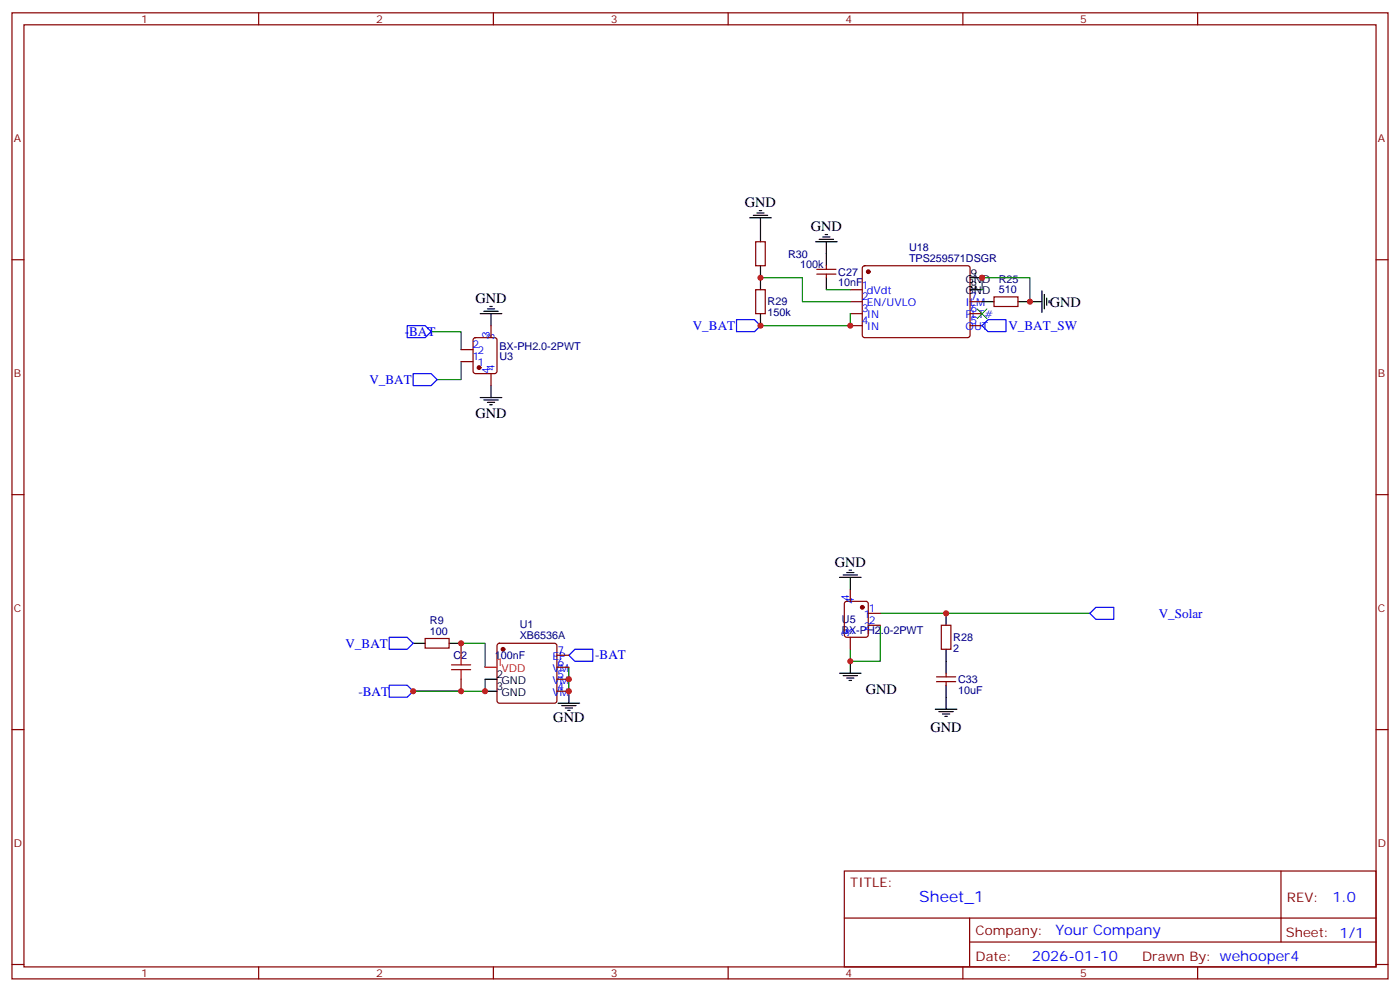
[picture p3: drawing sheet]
<svg xmlns="http://www.w3.org/2000/svg" width="412mm" height="292mm" viewBox="0 0 412 292" stroke-linecap="round" stroke-linejoin="round" font-family="sans-serif">
<g fill="none" stroke="#870000" stroke-width=".35">
<path d="M3.5 3.8h405.4v284.3h-405.4zM7.1 7.3h398.2v277.3h-398.2zM76.2 3.8v3.5M145.3 3.8v3.5M214.5 3.8v3.5M283.6 3.8v3.5M352.8 3.8v3.5M3.5 76.4h3.6M222.6 71.2h2.8v7h-2.8zM240.6 79.3h5.6M243.4 78.2v1.1M254.2 78.4l.5-.2 30.6 .1 .5 .6-.1 20-.7 .5-30.6-.1-.4-.6v-19.8z"/>
<path d="M405.3 76.4h3.6M139.6 99.6l.5-.2h5.6l.6 .4 .1 9.5-.5 .6-5.8 .1-.7-.5-.1-9.4zM144.6 95.8v3.6M222.6 85.3h2.8v7h-2.8zM240.6 80.7h5.6M243.4 80.7v1M250.5 85.3h3.5M250.5 88.8h3.5M250.5 92.3h3.5M250.5 95.8h3.5M285.8 88.8h3.5M285.8 92.3h3.5"/>
<path d="M285.8 95.8h3.5M292.8 87.4h7.1v2.8h-7.1zM135.8 106.4h3.5M135.8 102.9h3.5M144.6 110v3.5M3.5 145.6h3.6M405.3 145.6h3.6M248.9 177.2l.5-.2h5.7l.6 .4 .1 9.5-.5 .6-5.9 .1-.6-.5-.1-9.4zM250.5 173.5v3.5M125.2 187.9h7.1v2.8h-7.1zM135.8 189.3v3.6M135.8 199.9v3.5"/>
<path d="M146.6 189.5l.5-.2h16.2l.5 .2 .2 .5v16.3l-.2 .5-.5 .2h-16.2l-.5-.3-.2-.4v-16.3zM164 199.9h3.6M164 196.4h3.6M164 192.9h3.6M250.5 187.6v3.5M255.8 180.5h3.5M255.8 184h3.5M275.9 199.2h5.6M277.3 184h2.8v7.1h-2.8zM278.7 198.2v1M3.5 214.7h3.6M164 203.4h3.6"/>
<path d="M275.9 200.6h5.6M278.7 200.6v1.1M405.3 214.7h3.6M248.7 256.4h156.6v28.2h-156.6zM377.3 256.4v20.9M248.7 270.2h156.5M285.6 277.3h119.6M285.6 270.2v14.1M3.5 283.9h3.6M76.2 284.6v3.5M145.3 284.6v3.5M214.5 284.6v3.5"/>
<path d="M283.6 284.6v3.5M352.8 284.6v3.5M405.3 283.9h3.6"/>
</g>
<g fill="#870000" stroke="#870000" stroke-width=".35">
<circle cx="255.8" cy="80" r=".53"/>
<circle cx="141.1" cy="108.2" r=".53"/>
<circle cx="254" cy="178.8" r=".53"/>
<circle cx="148.2" cy="191.1" r=".53"/>
</g>
<g fill="none" stroke="#000" stroke-width=".35">
<path d="M220.8 64.1h6.4M221.9 63.4h4.2M223 62.7h2.1M223.7 62h.7M224 64.1v7.1M224 78.2v7.1M240.2 71.2h6.4M241.3 70.4h4.2M242.4 69.7h2.1M243.1 69h.7M243.4 71.2v7M141.5 92.3h6.3"/>
<path d="M142.5 91.6h4.3M143.6 90.9h2.1M144.3 90.2h.7M144.6 92.3v3.5M224 92.3v3.5M243.4 81.7v3.6M285.8 85.3h3.5M285.8 81.7h3.5M289.3 88.8h3.5M299.9 88.8h7M306.9 85.6v6.4M307.6 86.7v4.2"/>
<path d="M308.3 87.7v2.2M309 88.4v.7M141.5 117h6.3M142.5 117.7h4.3M143.6 118.4h2.1M144.3 119.1h.7M144.6 113.5v3.5M247.3 169.9h6.3M248.4 169.2h4.2M249.4 168.5h2.1M250.1 167.8h.7M250.5 169.9v3.6"/>
<path d="M121.7 189.3h3.5M132.3 189.3h3.5M142.9 199.9h3.5M247.3 198.2h6.3M248.4 198.9h4.2M249.4 199.6h2.1M250.5 194.6v3.6M278.7 180.5v3.5M278.7 191.1v7.1M142.9 203.4h3.5M164.4 207h6.3M165.5 207.7h4.2"/>
<path d="M166.5 208.4h2.1M167.2 209.1h.7M167.6 203.4v3.6M250.1 200.3h.7M275.5 208.7h6.4M276.6 209.4h4.2M277.6 210.1h2.2M278.3 210.9h.7M278.7 201.7v7"/>
</g>
<path d="M127 97.6h8.8v5.3M224 81.7h12.4v7.1h14.1M243.4 85.3h7.1M250.5 92.3v3.5h-26.5M289.3 85.3v-3.6h14.1v7.1M135.8 106.4v5.3h-7M135.8 189.3h7.1v7.1M142.9 199.9v3.5h-21.2h14.1M167.6 196.4v7M259.3 184v10.6h-8.8v-3.5M259.3 180.5h61.7" fill="none" stroke="#008700" stroke-width=".35"/>
<path d="M119.9 95.8h5.3l1.8 1.8-1.8 1.8h-5.3zM217 94.1h5.2l1.8 1.7-1.8 1.8h-5.2zM291 94.1h5.3v3.5h-5.3l-1.7-1.8zM121.7 110h5.3l1.8 1.7-1.8 1.8h-5.3zM322.8 178.8h5.3v3.5h-5.3l-1.8-1.8zM114.7 187.6h5.2l1.8 1.7-1.8 1.8h-5.2zM167.6 192.9l1.7-1.8h5.3v3.5h-5.3zM114.7 201.7h5.2l1.8 1.7-1.8 1.8h-5.2z" fill="none" stroke="#00f" stroke-width=".35"/>
<path d="M142.9 196.4h3.5" fill="none" stroke="#f00" stroke-width=".35"/>
<path d="M133 197.1h5.6M133 195.7h5.6M135.8 192.9v2.8M135.8 197.1v2.8" fill="none" stroke="#a10000" stroke-width=".35"/>
<path d="M287.9 90.9l2.8 2.8M290.7 90.9l-2.8 2.8" fill="none" stroke="#3c3" stroke-width=".35"/>
<g fill="#c00">
<circle cx="250.5" cy="194.6" r=".88"/>
<circle cx="135.8" cy="189.3" r=".88"/>
<circle cx="167.6" cy="199.9" r=".88"/>
<circle cx="167.6" cy="203.4" r=".88"/>
<circle cx="121.7" cy="203.4" r=".88"/>
<circle cx="142.9" cy="203.4" r=".88"/>
<circle cx="135.8" cy="203.4" r=".88"/>
<circle cx="278.7" cy="180.5" r=".88"/>
<circle cx="289.3" cy="81.7" r=".88"/>
<circle cx="303.4" cy="88.8" r=".88"/>
<circle cx="224" cy="81.7" r=".88"/>
<circle cx="250.5" cy="95.8" r=".88"/>
<circle cx="224" cy="95.8" r=".88"/>
</g>
<text font-size="4.6" fill="#00f" x="270.8" y="265.4">Sheet_1</text>
<g font-size="4.2">
<text x="219.4" y="61">GND</text>
<text x="238.8" y="68">GND</text>
<text x="140.1" y="89.2">GND</text>
<text x="309.2" y="90.2">GND</text>
<text x="140.1" y="123.1">GND</text>
<text x="245.9" y="166.8">GND</text>
<text x="255.1" y="204.3">GND</text>
<text x="163" y="212.6">GND</text>
<text x="274.1" y="215.5">GND</text>
</g>
<g font-size="4.2" fill="#00f">
<text x="392.5" y="265.6">1.0</text>
<text x="310.9" y="275.2">Your Company</text>
<text x="304" y="283">2026-01-10</text>
</g>
<g font-size="3.9" fill="#00f">
<text x="119.2" y="98.9">-BAT</text>
<text x="204.1" y="97.1">V_BAT</text>
<text x="297" y="97.1">V_BAT_SW</text>
<text x="108.8" y="113">V_BAT</text>
<text x="341.3" y="181.8">V_Solar</text>
<text x="101.8" y="190.6">V_BAT</text>
<text x="175.3" y="194.1">-BAT</text>
<text x="105.6" y="204.7">-BAT</text>
</g>
<g font-size="3.9" fill="#800">
<text x="250.5" y="260.9">TITLE:</text>
<text x="379.1" y="265.6">REV:</text>
<text x="287.4" y="275.1">Company:</text>
<text x="378.7" y="275.8">Sheet: 1/1</text>
<text x="287.4" y="282.8">Date:</text>
<text x="336.4" y="282.9">Drawn By: wehooper4</text>
</g>
<g font-size="3.2" fill="#800">
<text x="41.6" y="6.8">1</text>
<text x="110.8" y="6.8">2</text>
<text x="179.9" y="6.8">3</text>
<text x="249.1" y="6.8">4</text>
<text x="318.2" y="6.8">5</text>
<text x="4.1" y="41.9">A</text>
<text x="405.9" y="41.9">A</text>
<text x="4.1" y="111">B</text>
<text x="405.9" y="111">B</text>
<text x="4.1" y="180.2">C</text>
<text x="405.9" y="180.2">C</text>
<text x="4.1" y="249.3">D</text>
<text x="405.9" y="249.3">D</text>
<text x="41.6" y="287.6">1</text>
<text x="110.8" y="287.6">2</text>
<text x="179.9" y="287.6">3</text>
<text x="249.1" y="287.6">4</text>
<text x="318.2" y="287.6">5</text>
</g>
<g font-size="3.2" fill="#000080">
<text x="232.2" y="75.8">R30</text>
<text x="267.8" y="77.1">TPS259571DSGR</text>
<text x="267.8" y="74">U18</text>
<text x="235.7" y="79">100k</text>
<text x="246.9" y="81.1">C27</text>
<text x="294.2" y="83.3">R25</text>
<text x="226.1" y="89.9">R29</text>
<text x="246.9" y="84.2">10nF1</text>
<text x="294.2" y="86.3">510</text>
<text x="226.1" y="93.1">150k</text>
<text x="147.1" y="102.9">BX-PH2.0-2PWT</text>
<text x="147.1" y="106">U3</text>
<text x="126.7" y="183.7">R9</text>
<text x="153.1" y="184.9">U1</text>
<text x="248" y="183.4">U5</text>
<text x="126.7" y="186.9">100</text>
<text x="153.1" y="188.2">XB6536A</text>
<text x="248" y="186.5">BX-PH2.0-2PWT</text>
<text x="280.8" y="191.9">2</text>
<text x="280.8" y="188.7">R28</text>
<text x="133.5" y="194">C2</text>
<text x="145.8" y="194">100nF</text>
<text x="282.2" y="201.1">C33</text>
<text x="282.2" y="204.3">10uF</text>
</g>
<g font-size="3.2">
<text x="284.4" y="83.1">GND</text>
<text x="285.9" y="81.4">9</text>
<text x="284.4" y="86.7">GND</text>
<text x="285.9" y="84.9">8</text>
<text x="146.2" y="199.6">2</text>
<text x="146.2" y="203.1">3</text>
<text x="147.7" y="201.3">GND</text>
<text x="147.7" y="204.9">GND</text>
</g>
<g font-size="3.2" fill="#00f">
<text x="253.8" y="88.4">2</text>
<text x="255.3" y="86.7">dVdt</text>
<text x="285.9" y="88.4">7</text>
<text x="253.8" y="92">3</text>
<text x="253.8" y="95.5">4</text>
<text x="255.3" y="90.2">EN/UVLO</text>
<text x="255.3" y="93.7">IN</text>
<text x="284.4" y="93.7">FLT#</text>
<text x="284.4" y="90.2">ILM</text>
<text x="285.9" y="95.5">5</text>
<text x="285.9" y="92">6</text>
<text x="144.3" y="99.4" transform="rotate(-90 144.3 99.4)">3</text>
<text x="145.7" y="100.1" transform="rotate(-90 145.7 100.1)">3</text>
<text x="255.3" y="97.3">IN</text>
<text x="284.4" y="97.3">OUT</text>
<text x="139.2" y="106.1">1</text>
<text x="139.2" y="102.6">2</text>
<text x="140.7" y="107.8">1</text>
<text x="140.7" y="104.3">2</text>
<text x="144.3" y="110" transform="rotate(-90 144.3 110)">4</text>
<text x="145.7" y="109.3" transform="rotate(-90 145.7 109.3)">4</text>
<text x="250.1" y="177" transform="rotate(-90 250.1 177)">4</text>
<text x="251.5" y="177.7" transform="rotate(-90 251.5 177.7)">4</text>
<text x="254.5" y="181.9">1</text>
<text x="254.5" y="185.5">2</text>
<text x="255.9" y="180.2">1</text>
<text x="255.9" y="183.7">2</text>
<text x="250.1" y="187.6" transform="rotate(-90 250.1 187.6)">3</text>
<text x="251.5" y="186.9" transform="rotate(-90 251.5 186.9)">3</text>
<text x="162.7" y="197.8">VM</text>
<text x="162.7" y="194.3">EP</text>
<text x="164.2" y="196">6</text>
<text x="164.2" y="192.5">7</text>
<text x="162.7" y="201.3">VM</text>
<text x="164.2" y="203.1">4</text>
<text x="164.2" y="199.6">5</text>
<text x="162.7" y="204.9">VM</text>
</g>
<g font-size="3.2" fill="#f00">
<text x="146.2" y="196">1</text>
<text x="147.7" y="197.8">VDD</text>
</g>
</svg>
